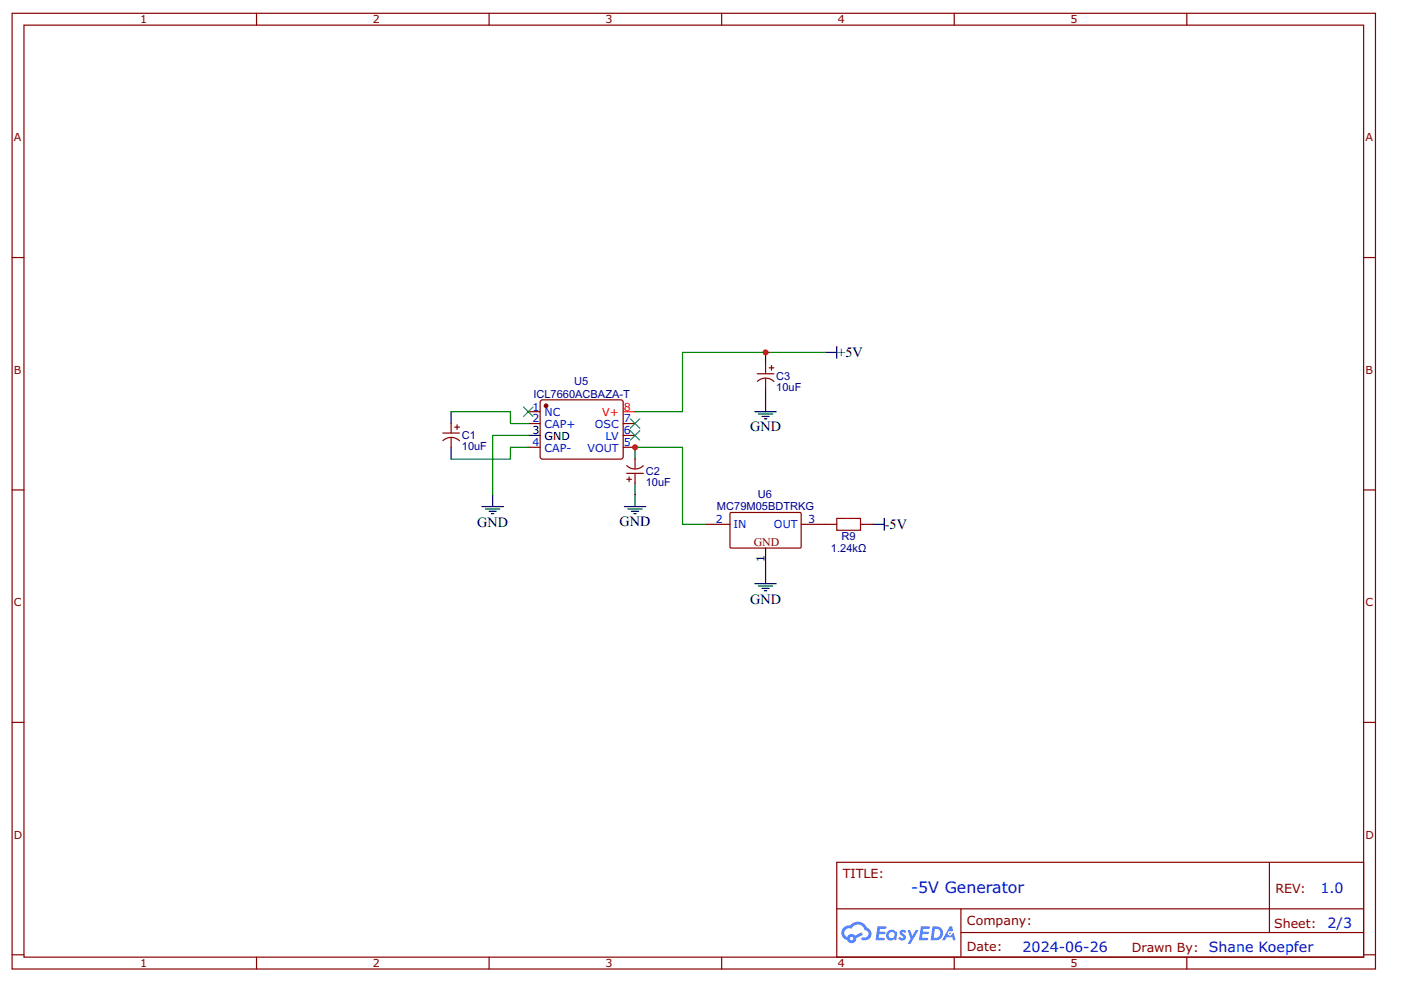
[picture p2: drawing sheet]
<svg xmlns="http://www.w3.org/2000/svg" width="297mm" height="210mm" viewBox="0 0 297 210" stroke-linecap="round" stroke-linejoin="round" font-family="sans-serif">
<g fill="none" stroke="#800" stroke-width=".25">
<path d="M2.6 2.8h289v202.8h-289zM5.1 5.3h284v197.8h-284zM54.4 2.8v2.5M103.7 2.8v2.5M153 2.8v2.5M202.3 2.8v2.5M251.6 2.8v2.5M2.6 54.6h2.5M289.1 54.6h2.5M2.6 104h2.5M289.1 104h2.5M2.6 153.3h2.5"/>
<path d="M289.1 153.3h2.5M177.4 182.9h111.7v20.2h-111.7zM177.4 192.8h111.6M203.7 197.9h85.3M203.7 192.8v10.1M269.1 183v14.9M2.6 202.6h2.5M54.4 203.1v2.5M103.7 203.1v2.5M153 203.1v2.5M202.3 203.1v2.5M251.6 203.1v2.5"/>
<path d="M289.1 202.6h2.5"/>
</g>
<g fill="#58f">
<path d="M190.9 197.4l.5-.2 .4 .1 .3 .3-.2 .4a.33 .33 0 0 0-.3-.3 .33 .33 0 0 0-.3 .2v.1a.85 .85 0 0 1 .7 .6 .85 .85 0 0 1-.3 .9h-.6l-.6-.4 .3-.3 .5 .2 .2-.1v-.1a.87 .87 0 0 1-.6-1.4z"/>
<path d="M192.4 197.3h.6l.4 1.3 .8-1.3h.6l-1.8 3h-.6l.7-1.1z"/>
<path d="M186.1 196.5h1.6l.2 .2-.1 .3-1.2 .1-.1 .6h1l.3 .2-.3 .3h-1.1l-.1 .8h1.2l.1 .2-.1 .3h-1.9z"/>
<path d="M195.2 196.5h1.7l.2 .2-.1 .3-1.2 .1-.1 .6h1l.3 .2-.3 .3h-1.1l-.1 .8h1.2l.1 .2-.1 .3h-1.9z"/>
<path d="M201.4 196.5h.5l.2 .9-.4 .3a.49 .49 0 0 0-.8 .1 .49 .49 0 0 0 .4 .7 .49 .49 0 0 0 .6-.4l.3-.2 .4 1.6h-.5l-.2-.6h-1.2l-.4 .6h-.6z"/>
<path d="M197.7 196.5l-.4 3h.9a1.5 1.5 0 0 0 1.8-1.5 1.5 1.5 0 0 0-1.8-1.5zM198.2 197.1a1.01 1.01 0 0 1 1.2 1.1 1.01 1.01 0 0 1-1.4 .8z"/>
<path d="M188.3 197.5a1.1 1.1 0 0 0-.3 1.6 1.1 1.1 0 0 0 1.6 .2l.4 .2 .2-1.6-.4-.3a1.01 1.01 0 0 0-1.5-.1zM188.3 198.4a.7 .7 0 0 1 1.4 0 .7 .7 0 0 1-1.4 0z"/>
<path d="M178.9 196.8a1.57 1.57 0 0 0 .7 2.7 1.01 1.01 0 0 0 1.2 .6 1.01 1.01 0 0 0 .8-1.1l1.4-.7-.3-.5-1.4 .7a1.02 1.02 0 0 0-1.7 .3 .99 .99 0 0 1-.5-1.4 .99 .99 0 0 1 1.4-.3 1.48 1.48 0 0 1 1.6-.9 1.48 1.48 0 0 1 1.3 1.2 .81 .81 0 0 1 .7 1 .81 .81 0 0 1-1.2 .5l-.3 .1v.3a1.39 1.39 0 0 0 2-.6 1.39 1.39 0 0 0-.8-1.9 2.18 2.18 0 0 0-3.7-.5l-.7 .2zM180.2 199.1a.38 .38 0 0 1 .7 0 .38 .38 0 0 1-.7 0z"/>
<circle cx="201.4" cy="198" r=".19"/>
</g>
<g fill="none" stroke="#000" stroke-width=".25">
<path d="M162.3 74.8v2.5M174.9 74.8h2.5M177.4 73.5v2.5M95.6 87.3v2.6M95.6 94.9v2.5M112 92.4h2.5M134.6 94.9v2.5M160.1 87.3h4.5M160.8 87.9h3M161.6 88.4h1.5M162.1 88.9h.5M162.3 82.3v5"/>
<path d="M102.2 107.5h4.5M102.9 108h3.1M103.7 108.5h1.5M104.2 109h.5M104.5 105v2.5M132.4 107.5h4.5M133.1 108h3.1M133.9 108.5h1.5M134.4 109h.5M134.6 102.4v5.1M162.3 116.3v7.5M185 111.2h2.5"/>
<path d="M187.5 110v2.5M160.1 123.8h4.5M160.8 124.3h3M161.6 124.8h1.5M162.1 125.3h.5"/>
</g>
<g fill="none" stroke="#800" stroke-width=".25">
<path d="M160.6 79.3h3.5M162.3 77.3v2M163.1 78h1M163.6 77.5v1M93.9 91.9h3.5M93.9 93.5a2.52 2.52 0 0 1 3.5 0M95.6 89.9v2M95.6 92.9v2M96.4 90.6h1M96.9 90.1v1M112 87.3h2.5M112 89.9h2.5"/>
<path d="M112 94.9h2.5M114.6 85.1l.4-.3 16.9 .1 .2 .4v11.9l-.5 .2-16.8-.1-.3-.4zM132.1 89.9h2.5M132.1 94.9h2.5M132.1 92.4h2.5M132.9 98.8a2.52 2.52 0 0 0 3.5 0M134.6 97.4v2M160.6 80.9a2.52 2.52 0 0 1 3.5 0M162.3 80.3v2M132.9 100.4h3.5M132.9 101.7h1M133.4 101.2v1"/>
<path d="M134.6 100.4v2M149.7 111.2h5.1M154.8 108.8h15v7.4h-15zM169.9 111.2h7.5M182.4 111.2h2.6"/>
</g>
<circle cx="115.8" cy="86.1" r=".38" fill="#800" stroke="#800" stroke-width=".25"/>
<path d="M132.1 87.3h2.5" fill="none" stroke="#f00" stroke-width=".25"/>
<path d="M177.4 110h5v2.5h-5z" fill="none" stroke="#a00000" stroke-width=".25"/>
<path d="M174.9 74.8h-30.2v12.5h-10.1M95.6 87.3h12.6v2.6h3.8M112 92.4h-7.5v12.6M112 94.9h-3.8v2.5h-12.6M134.6 94.9h10.1v16.3h5" fill="none" stroke="#080" stroke-width=".25"/>
<g fill="#000" stroke="#3c3" stroke-width=".25">
<path d="M111 86.3l2 2.1zM113 86.3l-2 2.1z"/>
<path d="M133.6 88.9l2 2zM135.6 88.9l-2 2z"/>
<path d="M133.6 91.4l2 2zM133.6 93.4l2-2z"/>
</g>
<g fill="#c00">
<circle cx="134.6" cy="94.9" r=".63"/>
<circle cx="162.3" cy="74.8" r=".63"/>
</g>
<text font-size="3.4" fill="#00f" x="193.2" y="189.4">-5V Generator</text>
<g font-size="3">
<text x="177.5" y="75.8">+5V</text>
<text x="159" y="91.4">GND</text>
<text x="101.2" y="111.8">GND</text>
<text x="131.4" y="111.5">GND</text>
<text x="187.6" y="112.3">-5V</text>
<text x="159" y="128.1">GND</text>
</g>
<g font-size="3" fill="#00f">
<text x="280" y="189.6">1.0</text>
<text x="281.5" y="196.9">2/3</text>
<text x="216.8" y="201.9">2024-06-26</text>
<text x="256.3" y="201.9">Shane Koepfer</text>
</g>
<g font-size="2.7" fill="#800">
<text x="178.7" y="186.2">TITLE:</text>
<text x="270.4" y="189.6">REV:</text>
<text x="205" y="196.3">Company:</text>
<text x="270.1" y="196.8">Sheet:</text>
<text x="205" y="201.8">Date:</text>
<text x="240" y="201.9">Drawn By:</text>
</g>
<text font-size="2.5" fill="#800" x="159.8" y="115.8">GND</text>
<g font-size="2.3" fill="#800">
<text x="29.7" y="5">1</text>
<text x="79" y="5">2</text>
<text x="128.4" y="5">3</text>
<text x="177.7" y="5">4</text>
<text x="227" y="5">5</text>
<text x="2.9" y="30">A</text>
<text x="289.5" y="30">A</text>
<text x="2.9" y="79.3">B</text>
<text x="289.5" y="79.3">B</text>
<text x="2.9" y="128.6">C</text>
<text x="289.5" y="128.6">C</text>
<text x="2.9" y="177.9">D</text>
<text x="289.5" y="177.9">D</text>
<text x="29.7" y="205.2">1</text>
<text x="79" y="205.2">2</text>
<text x="128.4" y="205.2">3</text>
<text x="177.7" y="205.2">4</text>
<text x="227" y="205.2">5</text>
</g>
<g font-size="2.3" fill="#000080">
<text x="121.7" y="81.7">U5</text>
<text x="164.6" y="82.9">10uF</text>
<text x="164.6" y="80.6">C3</text>
<text x="113.1" y="84.4">ICL7660ACBAZA-T</text>
<text x="97.9" y="95.5">10uF</text>
<text x="97.9" y="93.2">C1</text>
<text x="136.9" y="100.7">C2</text>
<text x="136.9" y="103">10uF</text>
<text x="160.7" y="105.6">U6</text>
<text x="152" y="108.3">MC79M05BDTRKG</text>
<text x="176.2" y="117.1">1.24kΩ</text>
<text x="178.4" y="114.6">R9</text>
</g>
<g font-size="2.3" fill="#00f">
<text x="112.9" y="87.1">1</text>
<text x="112.9" y="89.6">2</text>
<text x="115.4" y="88.4">NC</text>
<text x="132.3" y="89.6">7</text>
<text x="112.9" y="94.6">4</text>
<text x="115.4" y="90.9">CAP+</text>
<text x="115.4" y="95.9">CAP-</text>
<text x="124.6" y="95.9">VOUT</text>
<text x="126.1" y="90.9">OSC</text>
<text x="128.4" y="93.4">LV</text>
<text x="132.3" y="94.6">5</text>
<text x="132.3" y="92.1">6</text>
<text x="151.8" y="111">2</text>
<text x="155.5" y="112">IN</text>
<text x="164.1" y="112">OUT</text>
<text x="171.4" y="111">3</text>
</g>
<g font-size="2.3" fill="#f00">
<text x="127.7" y="88.4">V+</text>
<text x="132.3" y="87.1">8</text>
</g>
<g font-size="2.3">
<text x="112.9" y="92.1">3</text>
<text x="115.4" y="93.4">GND</text>
<text x="162.1" y="119.3" transform="rotate(-90 162.1 119.3)">1</text>
</g>
</svg>
